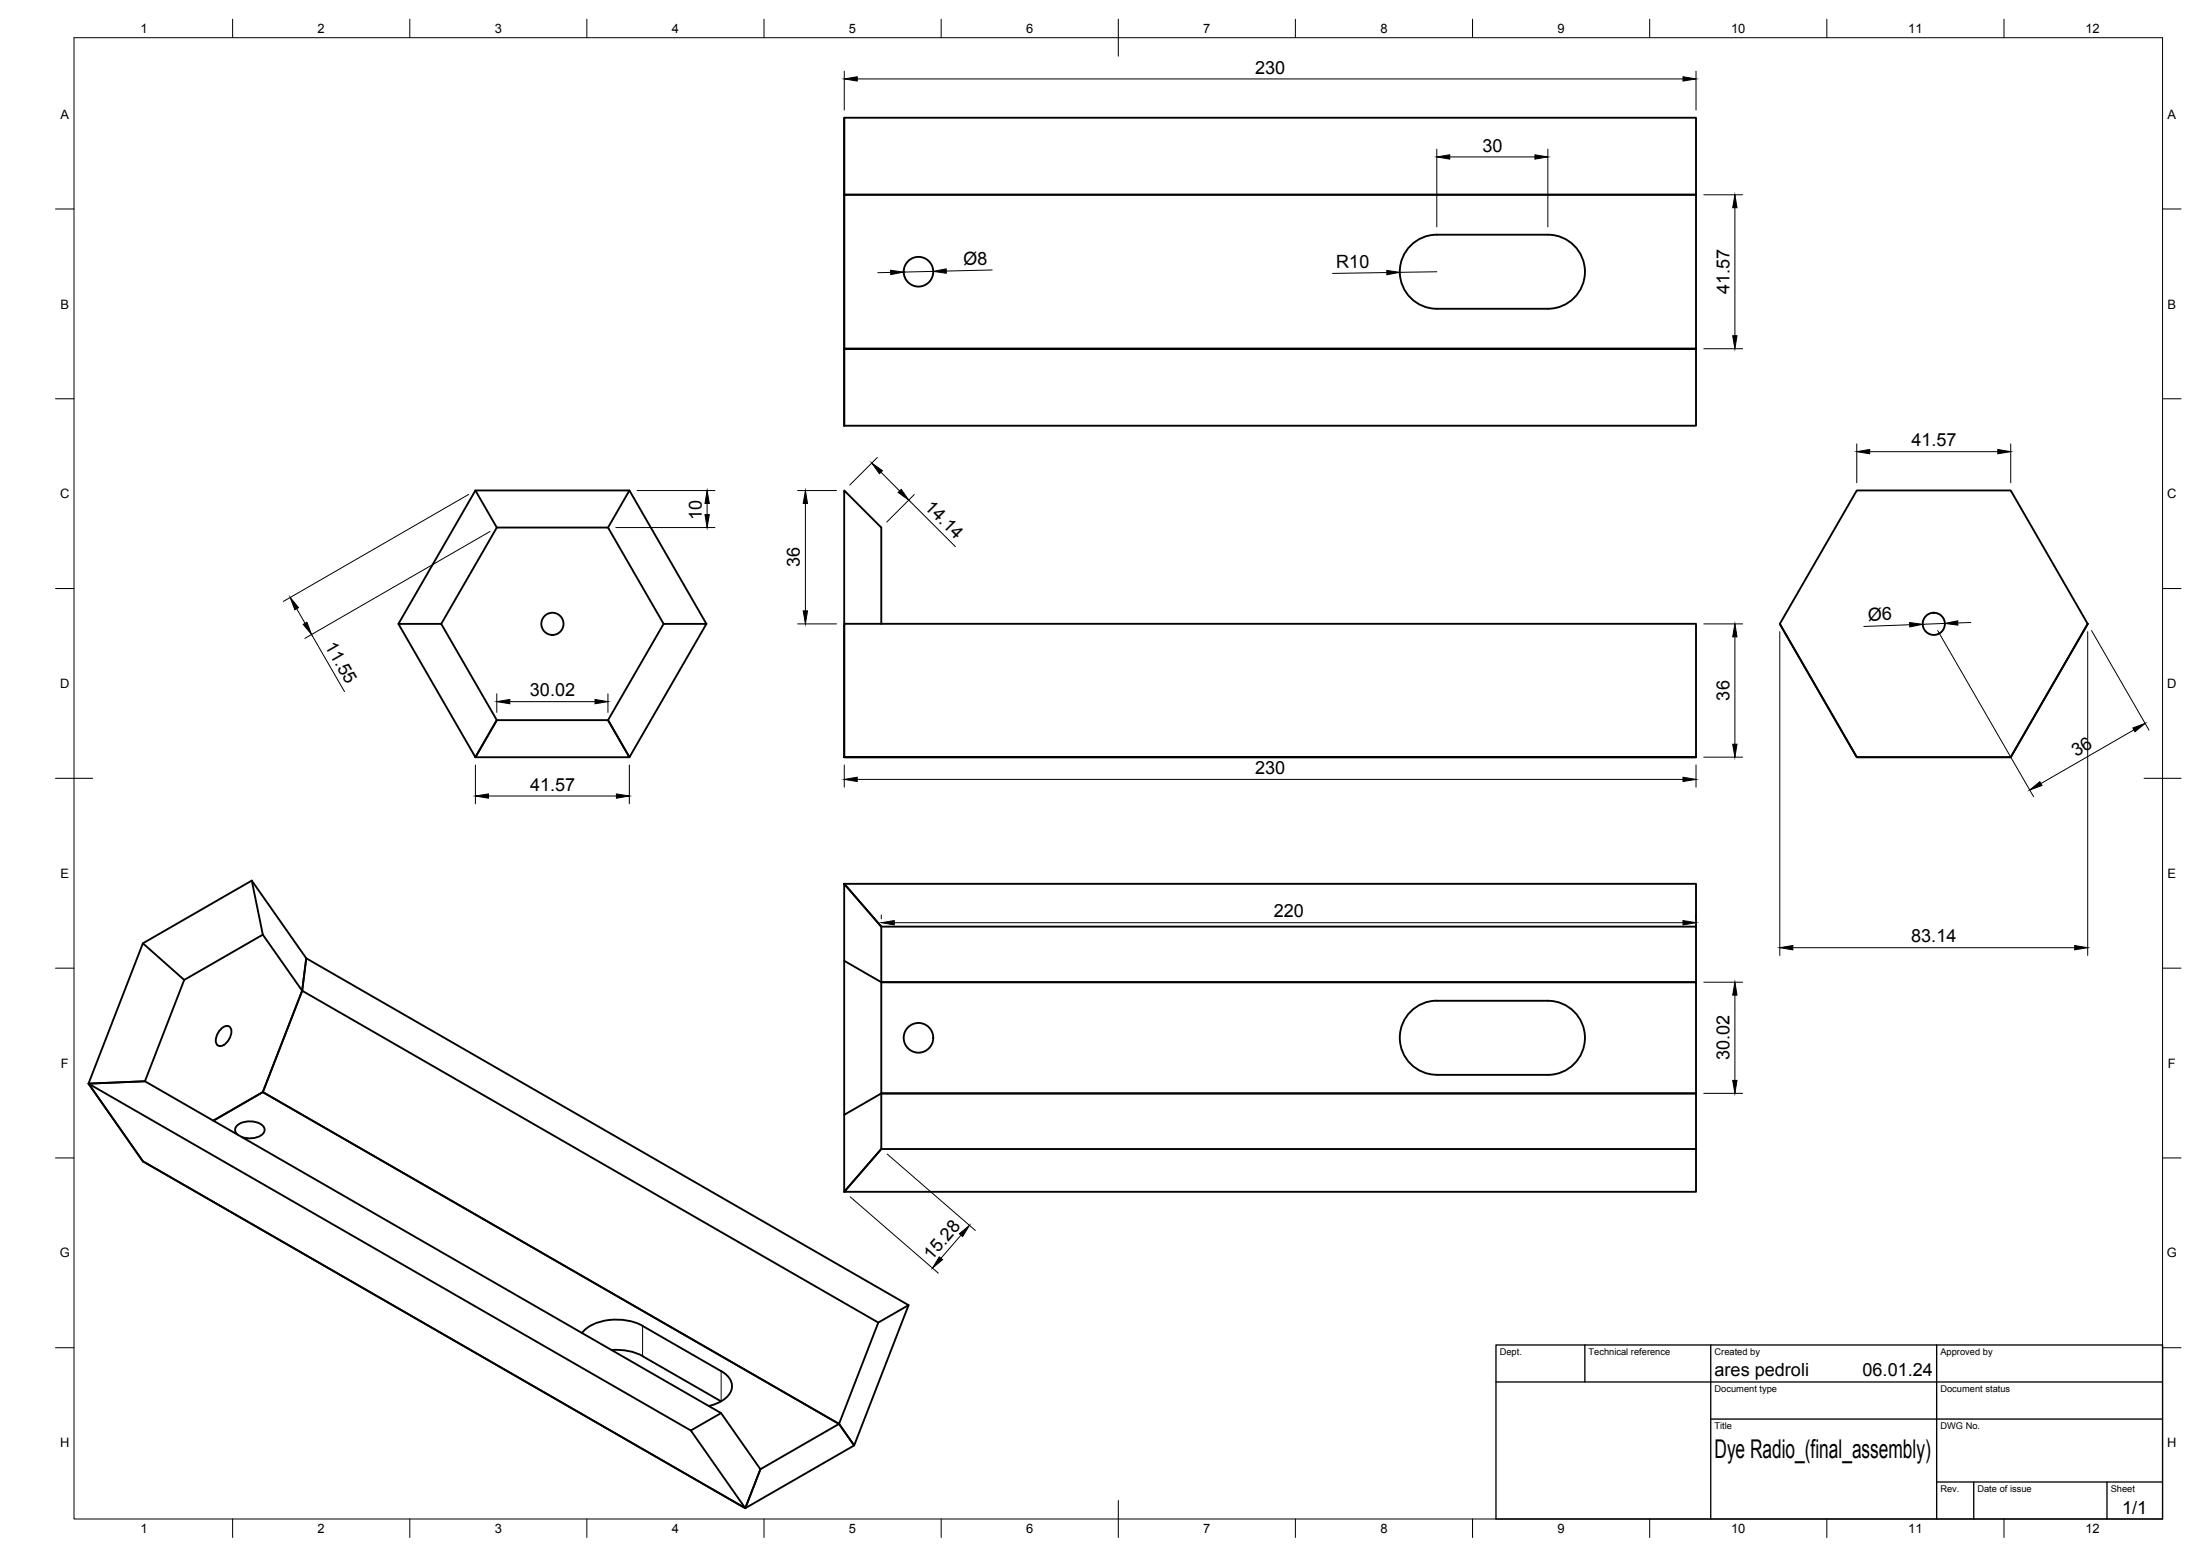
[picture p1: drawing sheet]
<svg xmlns="http://www.w3.org/2000/svg" width="594mm" height="420mm" viewBox="0 0 594 420" stroke-linecap="round" stroke-linejoin="round" font-family="sans-serif">
<!-- layer: Visible -->
<g fill="none" stroke="#000" stroke-width=".51">
<path d="M228 31.8h230v20.8h-230zM228 31.8v83.2M228 52.6h230v41.6h-230v20.8h230v-20.8h-230zM418 63.4h-30a10 10 0 0 0-10 10 10 10 0 0 0 10 10h30M418 63.4a10 10 0 0 1 10 10 10 10 0 0 1-10 10M128.4 132.4l5.8 10.1M170 132.4l-5.8 10.1M501.4 132.4h41.6l20.8 36.1-20.8 36h-41.6l-20.8-36zM107.6 168.5h11.5l15.1 26-5.8 10zM107.6 168.5l20.8-36.1h41.6l20.8 36.1M119.1 168.5l15.1-26h30l15 26M179.2 168.5h11.6l-20.8 36-5.8-10z"/>
<path d="M238 168.4v-25.9l-10-10.1v72.1h230h-230v-36.1h230v36.1M480.6 168.5l20.8 36h41.6l20.8-36M134.2 194.5h30l5.8 10h-41.6zM68 237.8l3 14.6M228 238.7h230v11.5M228 238.7v83.1l10-11.5v-15M228 238.7l10 11.5M38.6 254.7l29.4-16.9 14.7 21M71 252.4l10.6 15.1-10.6 27.4-13.4 7.7 13.4-7.7 155.6 89.6-21.3 12.2M71 252.4l-21.3 12.2-10.6 27.4-15.2 .6 162.6 93.7 8.2-4.7M82.7 258.8l162.6 93.6-14.6 37.9-4.1-5.8 4.1 5.8-29.4 16.9 4-10.5M82.7 258.8l-1.1 8.7 155.6 89.6-10.6 27.4-155.6-89.6 10.6-27.4z"/>
<path d="M228 259.4l10 5.8M238 250.2h220v15h-220M238 250.2v15M49.7 264.6l-11.1-9.9-14.7 37.9 14.7 21M59.5 278.1a1.8 1.8 0 0 1 2.7-.6 3.9 3.9 0 0 1-2.9 5 1.81 1.81 0 0 1-.8-2.7zM238 265.2h220v30.1h-220M238 265.2v30.1h220v15h-220l-10 11.5h230v-11.5M418 270.2h-30a10 10 0 0 0-10 10 10 10 0 0 0 10 10h30M418 270.2a10 10 0 0 1 10 10 10 10 0 0 1-10 10M238 295.3l-10 5.7M38.6 313.6l162.7 93.6 4-10.5M38.6 313.6l-14.7-21 15.2-.6 155.6 89.6 10.6 15.1"/>
<path d="M38.6 313.6l162.7 93.6-14.8-20.9M64.1 306.4a1.71 1.71 0 0 1-.6-1.8 1.71 1.71 0 0 1 1.4-1.3 5.6 5.6 0 0 1 6.3 1 1.77 1.77 0 0 1-1.2 2.5l-1.2 .5-1.5 .1-2-.4M173.5 358l21.2 12.2a4.3 4.3 0 0 1 2.5 5.9 8.8 8.8 0 0 1-5.8 3.6M173.5 358a15.2 15.2 0 0 0-15.3 .8l-1 1.1M245.3 352.4l-8.1 4.7M165.2 364.5a15.2 15.2 0 0 1 8.3 1.7M173.5 366.2l21.2 12.2"/>
<circle cx="248" cy="73.4" r="4"/>
<circle cx="149.2" cy="168.5" r="3"/>
<circle cx="522.2" cy="168.5" r="3"/>
<circle cx="248" cy="280.2" r="4"/>
</g>
<!-- layer: Visible Narrow -->
<path d="M173.5 358v8.2M194.7 370.2v8.2" fill="none" stroke="#000" stroke-width=".27"/>
<!-- layer: BORDER -->
<g fill="none" stroke="#000" stroke-width=".27">
<path d="M20 10.2h564v400h-564zM62.8 5.2v5M110.7 5.2v5M158.5 5.2v5M206.3 5.2v5M254.1 5.2v5M302 5.2v10M349.8 5.2v5M397.6 5.2v5M445.5 5.2v5M493.3 5.2v5M541.1 5.2v5"/>
<path d="M15 56.4h5M584 56.4h5M15 107.7h5M584 107.7h5M15 158.9h5M584 158.9h5M15 210.2h10M579 210.2h10M15 261.4h5M584 261.4h5M15 312.7h5M584 312.7h5"/>
<path d="M15 363.9h5M584 363.9h5M62.8 410.2v5M110.7 410.2v5M158.5 410.2v5M206.3 410.2v5M254.1 410.2v5M302 405.2v10M349.8 410.2v5M397.6 410.2v5M445.5 410.2v5M493.3 410.2v5"/>
<path d="M541.1 410.2v5"/>
</g>
<!-- layer: TITLEBLOCK -->
<path d="M404 363.2h180v47h-180zM404 373.2h180M428 363.2v10M462 363.2v47M523 363.2v47M462 383.2h122M523 400.2h61M533 400.2v10M569 400.2v10" fill="none" stroke="#000" stroke-width=".36"/>
<!-- layer: FD_Dimensions -->
<g fill="none" stroke="#000" stroke-width=".27">
<path d="M228 19.2v10.5M458 19.2v10.5M231.5 21.3h223M388 40.3v21M391.5 42.4h23M418 40.3v21M460.1 52.6h10.5M468.5 56.1v34.6M240.5 73.6h-3.5M252 73.3l-8 .2M267.9 72.9l-12.4 .3M374.5 73.6l-14.7 .2"/>
<path d="M388 73.4l-10 .1M460.1 94.2h10.5M501.4 119.9v10.5M543 119.9v10.5M126.6 133.5l-50.1 28.9M172 132.5h21.1M190.9 136v3M215.4 132.5h10.5M217.5 136v29M236.9 123.5l-7.4 7.5M237.9 127.5l5 5.1M245.4 135l12.6 12.6"/>
<path d="M246.9 133.5l-7.4 7.5M504.9 122h34.6M132.3 143.5l-50 28.9M166.3 142.5h26.8M80.1 164.4l2.3 3.9M84.1 171.3l8.9 15.5M215.4 168.5h10.5M460.1 168.5h10.5M468.5 172v29M480.6 170.6v87.4M515.7 168.7l-12.4 .5M523.2 170.3l25.9 44.8"/>
<path d="M525.2 168.3l-6 .3M532.2 168.1l-3.5 .1M563.8 170.6v87.4M564.8 170.3l15.5 26.8M134.2 187.3v5.1M137.7 189.5h23M164.2 187.3v5.1M576.2 197.1l-25.1 14.5M128.4 206.6v10.5M131.9 214.9h34.6M169.9 206.6v10.5M228 206.6v6"/>
<path d="M231.5 210.5h223M458 206.6v6M460.1 204.4h10.5M238 247.1v1M241.5 249.2h213M458 247.1v1M484.1 255.9h76.1M460.1 265.2h10.5M468.5 268.7v23M460.1 295.2h10.5M239.6 311.6l23.8 20.7M229.6 323.2l23.8 20.6"/>
<path d="M259.5 333.5l-5.4 6.3"/>
</g>
<g fill="#000" stroke="#000" stroke-width=".27">
<path d="M228 21.3l3.5-.6v1.2zM454.5 20.7l3.5 .6-3.5 .6zM388 42.4l3.5-.6v1.2zM414.5 41.8l3.5 .6-3.5 .6zM468.5 52.6l.6 3.5h-1.2zM240.5 73l3.5 .5-3.5 .6zM252 73.3l3.5-.7v1.2zM374.5 73l3.5 .5-3.5 .7zM467.9 90.7h1.2l-.6 3.5zM190.4 139h1.1l-.6 3.5zM190.9 132.5l.6 3.5h-1.1zM217.5 132.5l.6 3.5h-1.2z"/>
<path d="M235.4 125l2.9 2.1-.8 .8zM242.5 133l.9-.9 2 2.9zM501.4 122l3.5-.6v1.1zM539.5 121.4l3.5 .6-3.5 .5zM78.4 161.3l2.2 2.8-1 .6zM81.9 168.6l1-.6 1.2 3.3zM216.9 165h1.2l-.6 3.5zM468.5 168.5l.6 3.5h-1.2zM515.7 168.1l3.5 .5-3.5 .7zM525.2 168.3l3.5-.7v1.2zM134.2 189.5l3.5-.6v1.1zM160.7 188.9l3.5 .6-3.5 .5z"/>
<path d="M575.9 196.6l3.4-1.3-2.8 2.3zM128.4 214.9l3.5-.5v1.1zM166.5 214.4l3.4 .5-3.4 .6zM228 210.5l3.5-.6v1.1zM454.5 209.9l3.5 .6-3.5 .5zM467.9 201h1.2l-.6 3.4zM548.1 213.3l2.7-2.2 .6 1zM238 249.2l3.5-.6v1.1zM454.5 248.6l3.5 .6-3.5 .5zM480.6 255.9l3.5-.6v1.2zM560.2 255.3l3.6 .6-3.6 .6zM468.5 265.2l.6 3.5h-1.2z"/>
<path d="M467.9 291.7h1.2l-.6 3.5zM253.6 339.4l.9 .7-2.7 2.3zM259.1 333.1l2.7-2.2-1.9 3z"/>
</g>
<text font-size="7" x="463" y="393.7">Dye Radio_(final_assembly)</text>
<g font-size="4.9">
<text x="338.9" y="19.9">230</text>
<text x="400.3" y="40.9">30</text>
<text x="260.2" y="71.5" transform="rotate(-1 260.2 71.5)">Ø8</text>
<text x="360.8" y="72.4" transform="rotate(-1 360.8 72.4)">R10</text>
<text x="467" y="79.4" transform="rotate(-90 467 79.4)">41.57</text>
<text x="516.1" y="120.5">41.57</text>
<text x="249.5" y="137.1" transform="rotate(45 249.5 137.1)">14.14</text>
<text x="189.5" y="140.3" transform="rotate(-90 189.5 140.3)">10</text>
<text x="216" y="153.2" transform="rotate(-90 216 153.2)">36</text>
<text x="504.4" y="167.6" transform="rotate(-2 504.4 167.6)">Ø6</text>
<text x="87.6" y="174.4" transform="rotate(60 87.6 174.4)">11.55</text>
<text x="143.1" y="188">30.02</text>
<text x="467" y="189.2" transform="rotate(-90 467 189.2)">36</text>
<text x="338.9" y="209">230</text>
<text x="560.6" y="204.4" transform="rotate(-30 560.6 204.4)">36</text>
<text x="143.1" y="213.5">41.57</text>
<text x="343.9" y="247.7">220</text>
<text x="516.1" y="254.4">83.14</text>
<text x="467" y="286.3" transform="rotate(-90 467 286.3)">30.02</text>
<text x="251.6" y="340.4" transform="rotate(-49 251.6 340.4)">15.28</text>
<text x="463" y="371.7">ares pedroli</text>
<text x="502.9" y="371.7">06.01.24</text>
<text x="573.1" y="408.8">1/1</text>
</g>
<g font-size="3.5">
<text x="37.9" y="8.9">1</text>
<text x="85.8" y="8.9">2</text>
<text x="133.6" y="8.9">3</text>
<text x="181.4" y="8.9">4</text>
<text x="229.3" y="8.9">5</text>
<text x="277.1" y="8.9">6</text>
<text x="324.9" y="8.9">7</text>
<text x="372.7" y="8.9">8</text>
<text x="420.6" y="8.9">9</text>
<text x="467.4" y="8.9">10</text>
<text x="515.3" y="8.9">11</text>
<text x="563.1" y="8.9">12</text>
<text x="16.3" y="32">A</text>
<text x="585.3" y="32">A</text>
<text x="16.3" y="83.3">B</text>
<text x="585.3" y="83.3">B</text>
<text x="16.2" y="134.6">C</text>
<text x="585.2" y="134.6">C</text>
<text x="16.2" y="185.8">D</text>
<text x="585.2" y="185.8">D</text>
<text x="16.3" y="237">E</text>
<text x="585.3" y="237">E</text>
<text x="16.4" y="288.3">F</text>
<text x="585.4" y="288.3">F</text>
<text x="16.1" y="339.6">G</text>
<text x="585.1" y="339.6">G</text>
<text x="16.2" y="390.8">H</text>
<text x="585.2" y="390.8">H</text>
<text x="37.9" y="413.9">1</text>
<text x="85.8" y="413.9">2</text>
<text x="133.6" y="413.9">3</text>
<text x="181.4" y="413.9">4</text>
<text x="229.3" y="413.9">5</text>
<text x="277.1" y="413.9">6</text>
<text x="324.9" y="413.9">7</text>
<text x="372.7" y="413.9">8</text>
<text x="420.6" y="413.9">9</text>
<text x="467.4" y="413.9">10</text>
<text x="515.3" y="413.9">11</text>
<text x="563.1" y="413.9">12</text>
</g>
<g font-size="2.5">
<text x="405" y="366">Dept.</text>
<text x="429" y="366">Technical reference</text>
<text x="463" y="366">Created by</text>
<text x="524" y="366">Approved by</text>
<text x="463" y="376">Document type</text>
<text x="524" y="376">Document status</text>
<text x="463" y="386">Title</text>
<text x="524" y="386">DWG No.</text>
<text x="524" y="403">Rev.</text>
<text x="534" y="403">Date of issue</text>
<text x="570" y="403">Sheet</text>
</g>
</svg>
